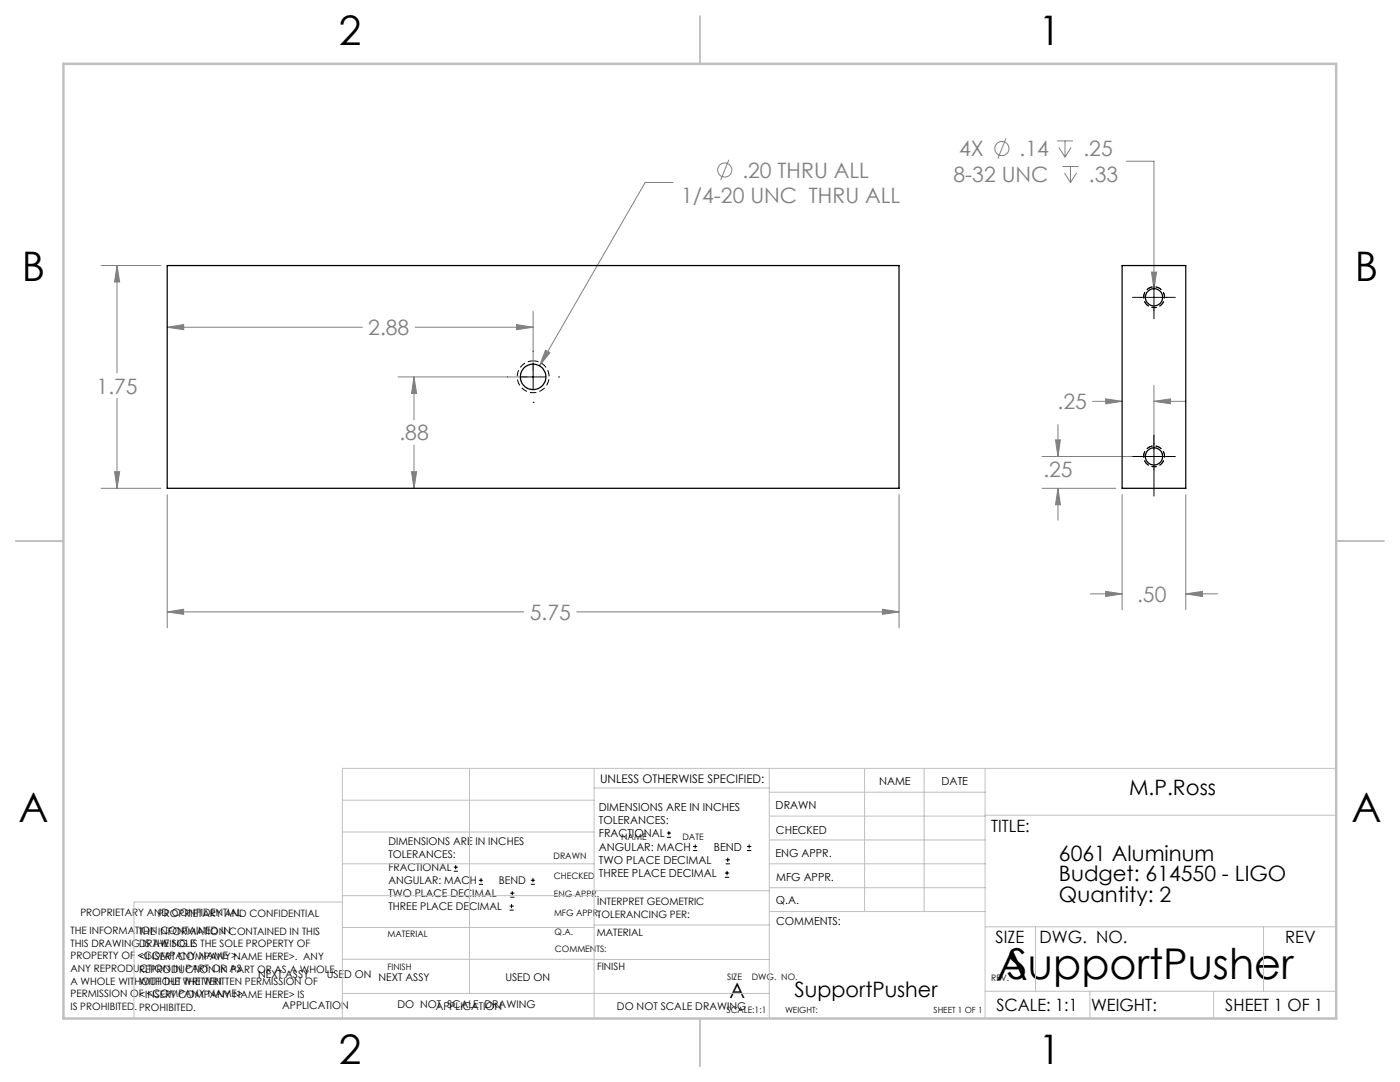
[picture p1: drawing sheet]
<svg xmlns="http://www.w3.org/2000/svg" width="279mm" height="216mm" viewBox="0 0 279 216" stroke-linecap="round" stroke-linejoin="round" font-family="sans-serif">
<g fill="none" stroke="#808080" stroke-width=".2">
<path d="M134.3 36.4h-5.5l-21.1 36.6M145.5 31.9l-1.7 4M200.8 27.6l-1.7 4M210.9 28.1h3.2M211.3 29.4l1.2 2M212 33.2h3.3M212.4 34.5l1.2 1.9M212.5 28.1v3.3M213.6 33.2v3.2M213.7 29.4l-1.2 2M214.8 34.5l-1.2 1.9M224.8 32.2h5.5v25.4"/>
<path d="M20.2 53h11.9M23.4 53l.5 3.3h-1zM23.4 53v21.4M229.8 54.3h1l-.5 3.3zM23.4 79.5v17.9M33.4 65.3l3.3-.5v1zM33.4 65.3h38.9M79.4 75.2h25.7M82.6 75.2l.5 3.3h-1zM82.6 75.2v8.6M82.9 65.3h23.5M103.1 64.8l3.3 .5-3.3 .5z"/>
<path d="M106.4 62.1v11.8M108.9 69.9l.8 .5-2 2.6zM220.7 79.6l3.2 .5-3.2 .5zM230.3 76.9v12.9M20.2 97.4h11.9M22.9 94.1h1l-.5 3.3zM33.4 98.7v26.6M82.1 94.1h1l-.5 3.3zM82.6 88.8v8.6M179.4 98.7v26.6M208 97.4h14.7M208 91.1h21"/>
<path d="M210.6 87.8h1l-.5 3.3zM211.1 97.4l.5 3.3h-1zM211.1 84.7v6.4M211.1 97.4v6.4M218.1 80.1h5.8M223.9 98.7v23M230.3 80.1l3.3-.5v1zM230.3 80.1h6.3M236.6 98.7v23M217.6 118.5h6.3M220.7 118l3.2 .5-3.2 .5zM236.6 118.5l3.4-.5v1z"/>
<path d="M236.6 118.5h6.4M33.4 122.1l3.3-.5v1zM33.4 122.1h71.1M115.1 122.1h64.3M176.1 121.6l3.3 .5-3.3 .5z"/>
<circle cx="144.6" cy="33.9" r="1.42"/>
<circle cx="200" cy="29.6" r="1.41"/>
</g>
<g fill="none" stroke="#000" stroke-width=".2">
<path d="M226 59.3h8.6M230.3 55.1v8.5M101.3 75.2h.1M103.9 75.2h5M106.4 70.1h.1M106.4 72.7v5.1M111.5 75.2h.1M106.4 80.3h.1M226 91.1h8.6M230.3 86.8v12.2M90.6 173.8h.8M90.6 173h.8"/>
<path d="M90.9 172.6v.9M95.6 176.5h.8M95.6 175.6h.8M96 175.2v.8M101.8 179h.9M101.8 178.2h.9M102.2 177.8v.8M105.9 176.5h.9M105.9 175.6h.9M106.4 175.2v.8M133.1 167.1h.8M133.1 166.2h.8"/>
<path d="M133.5 165.8v.9M138.3 169.7h.8M138.3 168.9h.8M138.7 168.5v.8M144.7 175h.8M144.7 174.2h.8M144.8 172.4h.9M144.8 171.6h.9M145.1 173.8v.8M145.2 171.1v.9M149.1 169.7h.8M149.1 168.9h.8"/>
<path d="M149.5 168.5v.8M101.7 181.6h.8M101.7 180.8h.8M102.1 180.4v.8"/>
</g>
<path d="M106.4 72a3.2 3.2 0 0 0-2.8 4.7 3.2 3.2 0 0 0 5.5 .2 3.2 3.2 0 0 0-2.4-4.9h-.3" fill="none" stroke="#000" stroke-width=".2" stroke-dasharray="1.3 .6" stroke-dashoffset=".2" stroke-linecap="butt"/>
<path d="M230.3 61.4a2.08 2.08 0 0 0 1.9-3.1 2.08 2.08 0 0 0-3.6-.1 2.08 2.08 0 0 0 1.5 3.2h.2M230.3 61.4a2.08 2.08 0 0 1-1.8-3.1 2.08 2.08 0 0 1 3.6-.1 2.08 2.08 0 0 1-1.6 3.2h-.2M230.3 93.1a2.08 2.08 0 0 0 1.9-3 2.08 2.08 0 0 0-3.6-.2 2.08 2.08 0 0 0 1.5 3.2h.2M230.3 93.1a2.08 2.08 0 0 1-1.8-3 2.08 2.08 0 0 1 3.6-.2 2.08 2.08 0 0 1-1.6 3.2h-.2" fill="none" stroke="#000" stroke-width=".2" stroke-dasharray="1.3 .6" stroke-dashoffset=".8" stroke-linecap="butt"/>
<g fill="none" stroke="#c0c0c0" stroke-width=".2">
<path d="M68.3 159.7h50.3M93.7 153.3v44.9M118.6 153.3v49.9M118.6 157.2h34.9M153.5 153.3v49.9M153.5 158.1h43.1M172.5 153.3v28.6M184.4 153.3v28.6M196.6 153.3v49.9M266.7 153.3h-198.4v49.9M68.3 178.7h50.3M68.3 172.4h50.3"/>
<path d="M68.3 166h50.3M68.3 180h-41.6v23.2M118.6 177.7h35M153.5 167.6h43.1M153.5 162.8h43.1M153.5 172.4h43.1M153.5 177.1h43.1M196.6 162.7h70.1M68.3 198.2h85.2M68.3 191.4l85.2 .1M68.3 185.1h50.3M118.6 184.6h35"/>
<path d="M153.6 181.9h43M196.6 197.8h70.1M196.6 184.9h70.1M206.7 184.9v12.9M217.5 197.8v5.4M242.2 197.8v5.4M252.2 184.9v12.9"/>
</g>
<path d="M139.7 3.2v9.5M3.1 107.9h9.6M266.7 107.9h9.5M139.7 203.2v9.6" fill="none" stroke="#c0c0c0" stroke-width=".25"/>
<path d="M12.7 12.7h254v190.5h-254z" fill="none" stroke="#c0c0c0" stroke-width=".5"/>
<path d="M33.4 122.1l3.3-.5v1zM176.1 121.6l3.3 .5-3.3 .5zM23.4 53l.5 3.3h-1zM22.9 94.1h1l-.5 3.3zM82.6 75.2l.5 3.3h-1zM82.1 94.1h1l-.5 3.3zM33.4 65.3l3.3-.5v1zM103.1 64.8l3.3 .5-3.3 .5zM108.9 69.9l-1.2 3.1 2-2.6zM220.7 118l3.2 .5-3.2 .5zM236.6 118.5l3.4-.5v1zM229.8 54.3l.5 3.3 .5-3.3zM211.1 97.4l.5 3.3h-1zM210.6 87.8h1l-.5 3.3zM220.7 79.6l3.2 .5-3.2 .5zM230.3 80.1l3.3-.5v1z" fill="#808080"/>
<g fill="none" stroke="#000" stroke-width=".25">
<path d="M33.4 53h146v44.4h-146zM223.9 53h12.7v44.4h-12.7z"/>
<circle cx="230.3" cy="59.3" r="1.73"/>
<circle cx="106.4" cy="75.2" r="2.55"/>
<circle cx="230.3" cy="91.1" r="1.73"/>
</g>
<g font-size="8.5">
<text x="198.9" y="195.5">A</text>
<text x="201" y="195.4">SupportPusher</text>
</g>
<g font-size="8.1">
<text x="67.6" y="8.9">2</text>
<text x="207.3" y="8.9">1</text>
<text x="4.4" y="56.1">B</text>
<text x="270.4" y="56.1">B</text>
<text x="3.7" y="164.1">A</text>
<text x="269.7" y="164.1">A</text>
<text x="67.6" y="212.4">2</text>
<text x="207.3" y="212.4">1</text>
</g>
<g font-size="4.2" fill="#808080">
<text x="148.2" y="35.5">.20 THRU ALL</text>
<text x="191.4" y="31.2">4X</text>
<text x="203.5" y="31.2">.14</text>
<text x="216.2" y="31.2">.25</text>
<text x="135.9" y="40.5">1/4-20 UNC THRU ALL</text>
<text x="190.3" y="36.3">8-32 UNC</text>
<text x="217.3" y="36.3">.33</text>
<text x="73.5" y="66.9">2.88</text>
<text x="19.3" y="78.6">1.75</text>
<text x="211" y="81.7">.25</text>
<text x="79.7" y="87.9">.88</text>
<text x="208.2" y="95.2">.25</text>
<text x="105.7" y="123.7">5.75</text>
<text x="226.9" y="120.1">.50</text>
</g>
<g font-size="4.2">
<text x="225.3" y="158.6">M.P.Ross</text>
<text x="211.3" y="171.7">6061 Aluminum</text>
<text x="211.3" y="175.9">Budget: 614550 - LIGO</text>
<text x="211.3" y="180.1">Quantity: 2</text>
<text x="145.6" y="199.2">A</text>
<text x="158.5" y="198.9">SupportPusher</text>
</g>
<g font-size="3.4">
<text x="197.8" y="166">TITLE:</text>
<text x="198.7" y="188.1">SIZE</text>
<text x="207.5" y="188.1">DWG. NO.</text>
<text x="256.5" y="188.2">REV</text>
<text x="198.8" y="201.7">SCALE: 1:1</text>
<text x="217.7" y="201.8">WEIGHT:</text>
<text x="244.5" y="201.7">SHEET 1 OF 1</text>
</g>
<text font-size="2.4" x="119.8" y="156.2">UNLESS OTHERWISE SPECIFIED:</text>
<g font-size="2.2">
<text x="119.5" y="161.8">DIMENSIONS ARE IN INCHES</text>
<text x="154.8" y="161.4">DRAWN</text>
<text x="175.4" y="156.6">NAME</text>
<text x="187.9" y="156.7">DATE</text>
<text x="119.5" y="164.4">TOLERANCES:</text>
<text x="119.5" y="167.1">FRACTIONAL</text>
<text x="154.9" y="166.3">CHECKED</text>
<text x="119.5" y="169.7">ANGULAR: MACH</text>
<text x="119.5" y="172.4">TWO PLACE DECIMAL</text>
<text x="142.5" y="169.7">BEND</text>
<text x="154.8" y="171">ENG APPR.</text>
<text x="119.5" y="175">THREE PLACE DECIMAL</text>
<text x="154.9" y="175.7">MFG APPR.</text>
<text x="154.9" y="180.4">Q.A.</text>
<text x="154.9" y="184.6">COMMENTS:</text>
</g>
<g font-size="2.1">
<text x="77.5" y="168.7">DIMENSIONS ARE IN INCHES</text>
<text x="77.5" y="171.2">TOLERANCES:</text>
<text x="77.5" y="173.8">FRACTIONAL</text>
<text x="77.5" y="176.4">ANGULAR: MACH</text>
<text x="77.5" y="179">TWO PLACE DECIMAL</text>
<text x="99.6" y="176.4">BEND</text>
<text x="77.5" y="181.6">THREE PLACE DECIMAL</text>
<text x="51.5" y="195.2">NEXT ASSY</text>
<text x="65.2" y="195.1">USED ON</text>
<text x="75.5" y="195.7">NEXT ASSY</text>
<text x="100.9" y="195.7">USED ON</text>
<text x="56.3" y="201.3">APPLICATION</text>
<text x="79.3" y="201.1">DO NOT SCALE DRAWING</text>
<text x="86.9" y="201.5">APPLICATION</text>
<text x="123.1" y="201.6">DO NOT SCALE DRAWING</text>
</g>
<g font-size="2">
<text x="16" y="182.8">PROPRIETARY AND CONFIDENTIAL</text>
<text x="31.5" y="182.9">PROPRIETARY AND CONFIDENTIAL</text>
<text x="119.2" y="180.6">INTERPRET GEOMETRIC</text>
<text x="119.2" y="183.1">TOLERANCING PER:</text>
<text x="14.1" y="186.4">THE INFORMATION CONTAINED IN</text>
<text x="14.1" y="188.9">THIS DRAWING IS THE SOLE</text>
<text x="14.1" y="191.4">PROPERTY OF &lt;COMPANY NAME &gt;.</text>
<text x="27.8" y="186.5">THE INFORMATION CONTAINED IN THIS</text>
<text x="27.8" y="189">DRAWING IS THE SOLE PROPERTY OF</text>
<text x="27.8" y="191.6">&lt;INSERT COMPANY NAME HERE&gt;. ANY</text>
<text x="119.1" y="186.7">MATERIAL</text>
<text x="14.1" y="193.9">ANY REPRODUCTION IN PART OR AS</text>
<text x="14.1" y="196.5">A WHOLE WITHOUT THE WRITTEN</text>
<text x="27.8" y="194.1">REPRODUCTION IN PART OR AS A WHOLE</text>
<text x="27.8" y="196.6">WITHOUT THE WRITTEN PERMISSION OF</text>
<text x="119.1" y="193.5">FINISH</text>
<text x="14.1" y="199">PERMISSION OF &lt;COMPANY NAME&gt;</text>
<text x="14.1" y="201.5">IS PROHIBITED. PROHIBITED.</text>
<text x="27.8" y="199.1">&lt;INSERT COMPANY NAME HERE&gt; IS</text>
</g>
<g font-size="1.8">
<text x="124" y="167.6">NAME</text>
<text x="136.2" y="167.6">DATE</text>
<text x="110.5" y="171.3">DRAWN</text>
<text x="110.5" y="175.4">CHECKED</text>
<text x="110.6" y="179">ENG APPR.</text>
<text x="110.6" y="182.8">MFG APPR.</text>
<text x="77.3" y="187">MATERIAL</text>
<text x="110.7" y="186.5">Q.A.</text>
<text x="110.7" y="190">COMMENTS:</text>
<text x="77.3" y="193.5">FINISH</text>
<text x="145.1" y="195.5">SIZE</text>
<text x="150.1" y="195.6">DWG. NO.</text>
<text x="197.8" y="195.7">REV.</text>
<text x="145" y="202.2">SCALE:1:1</text>
</g>
<g font-size="1.7">
<text x="156.7" y="202.2">WEIGHT:</text>
<text x="186.3" y="202.2">SHEET 1 OF 1</text>
</g>
</svg>
